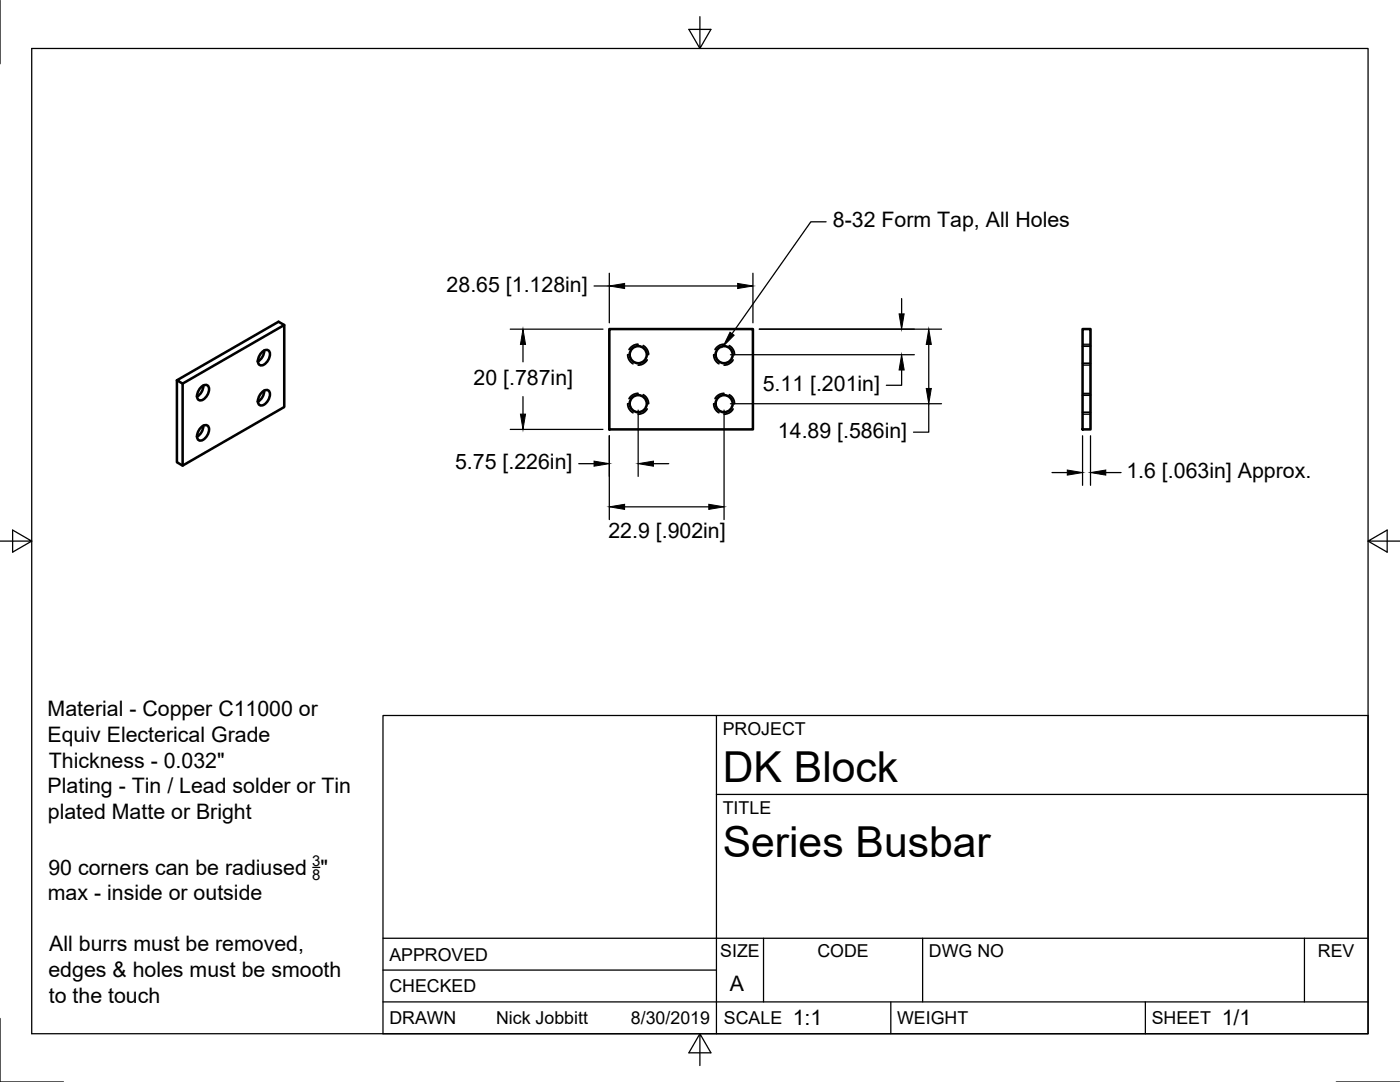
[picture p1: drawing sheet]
<svg xmlns="http://www.w3.org/2000/svg" width="279mm" height="216mm" viewBox="0 0 279 216" stroke-linecap="round" stroke-linejoin="round" font-family="sans-serif">
<!-- layer: Visible -->
<g fill="none" stroke="#000" stroke-width=".51">
<path d="M36.4 76.5v16.4M40.1 77.2a.88 .88 0 0 1 1.6 0 2.22 2.22 0 0 1-1.9 2.7 1.47 1.47 0 0 1 0-2.3zM40.6 76.9a2.62 2.62 0 0 1-1.3 2.2M52.3 70.3a.88 .88 0 0 1 1.5 0 2.22 2.22 0 0 1-1.8 2.6 1.47 1.47 0 0 1 0-2.3zM52.3 78.3a.88 .88 0 0 1 1.5 0 2.22 2.22 0 0 1-1.8 2.6 1.47 1.47 0 0 1 0-2.2zM52.7 69.9a2.62 2.62 0 0 1-1.2 2.2M52.7 77.9a2.62 2.62 0 0 1-1.2 2.3M56.7 64.9l-20.3 11.6-1.1-.6 20.3-11.7 1.1 .7v16.3l-20.3 11.7-1.1-.7v-16.3M121.6 65.7h28.7v20h-28.7zM216 65.7h1.6v20h-1.6zM40.1 85.3a.88 .88 0 0 1 1.6 0 2.22 2.22 0 0 1-1.9 2.6 1.47 1.47 0 0 1 0-2.2zM40.6 84.9a2.62 2.62 0 0 1-1.3 2.2"/>
<circle cx="127.4" cy="70.8" r="1.7"/>
<circle cx="144.5" cy="70.8" r="1.7"/>
<circle cx="127.4" cy="80.5" r="1.7"/>
<circle cx="144.5" cy="80.5" r="1.7"/>
</g>
<!-- layer: Hidden -->
<g fill="none" stroke="#000" stroke-width=".36">
<path d="M125.3 70.8a2.09 2.09 0 0 0 1 1.8M127.3 78.5h-.4a2.04 2.04 0 0 0-1.4 1M127.3 68.7a2.23 2.23 0 0 0-1.8 1M128.4 78.8a2.09 2.09 0 0 1 1 1.8M128.4 69l.8 .8 .2 1M129.2 71.8l-.8 .8-1 .3M142.4 70.8l.1 .4a1.95 1.95 0 0 0 1 1.4M144.5 78.5h-.5a1.95 1.95 0 0 0-1.3 1M144.5 68.7h-.1a2.13 2.13 0 0 0-1.7 1M145.5 78.8a1.97 1.97 0 0 1 1.1 1.8M145.5 69a2.03 2.03 0 0 1 1.1 1.8M146.3 71.8l-.8 .8-1 .3"/>
<path d="M216 78.8h1.6M216 72.5h1.6M216 69.1h1.6M125.3 80.6a2.09 2.09 0 0 0 1 1.8M129.2 81.6l-.2 .3a1.93 1.93 0 0 1-1.6 .7M142.4 80.6a2.02 2.02 0 0 0 1.1 1.8M146.3 81.6a1.96 1.96 0 0 1-1.8 1M216 82.3h1.6"/>
</g>
<!-- layer: Hidden Narrow -->
<path d="M216 78.5h1.6M216 72.9h1.6M216 68.7h1.6M216 82.7h1.6" fill="none" stroke="#000" stroke-width=".25"/>
<!-- layer: Border -->
<path d="M0 0v12.7M6.3 9.7h266.7v196.6h-266.7zM139.7 3.3v6.4l2.2-3.8h-4.4l2.2 3.8M0 108h6.3l-3.8-2.2v4.4l3.8-2.2M273 108l3.8 2.2v-4.4l-3.8 2.2h6.4M0 203.2v12.7h12.7M139.7 206.3l-2.2 3.8h4.4l-2.2-3.8v6.3M266.7 215.9h12.7" fill="none" stroke="#000" stroke-width=".25"/>
<!-- layer: Titleblock -->
<path d="M76.4 142.8h196.6v63.5h-196.6zM143 158.5h130M143 142.8v63.5M76.4 199.9h196.6M76.4 193.6h66.6M76.4 187.2h196.6M152.4 187.2v12.7M177.8 199.9v6.4M184.1 187.2v12.7M228.6 199.9v6.4M260.3 187.2v12.7" fill="none" stroke="#000" stroke-width=".25"/>
<!-- layer: Dimensions -->
<g fill="none" stroke="#000" stroke-width=".25">
<path d="M118.6 57.1h3M121.6 54.5v9.9M124.7 57.1h22.5M150.3 54.5v9.9M179.9 59.6v3M101.8 65.7h18.5M104.4 68.7v3.5M104.4 79.1v3.5M145.8 70.8h36.7M151.5 65.7h36.4M179.9 73.8v3.1h-3M185.4 68.7v8.8"/>
<path d="M101.8 85.7h18.5M115.5 92.5h3.1M121.6 87v16.7M127.4 81.8v13.3M130.4 92.5h3.1M144.5 81.8v21.9M145.8 80.6h42.1M185.4 80.6v5.6h-3.1M210 94.3h3M216 87v9.8M217.6 87v9.8M220.7 94.3h3"/>
<path d="M124.7 101.1h16.8"/>
</g>
<g fill="#000" stroke="#000" stroke-width=".2">
<path d="M121.6 57.1l3.1-.5v1zM147.2 56.6l3.1 .5-3.1 .5zM104.4 65.7l.5 3h-1zM179.4 62.6h1l-.5 3.1zM179.9 70.8l.5 3h-1zM185.4 65.7l.5 3h-1.1zM184.8 77.5h1.1l-.5 3.1zM103.9 82.6h1l-.5 3.1zM118.6 92l3 .5-3 .5zM127.4 92.5l3-.5v1zM213 93.8l3 .5-3 .5zM217.6 94.3l3.1-.5v1z"/>
<path d="M121.6 101.1l3.1-.5v1zM141.5 100.6l3 .5-3 .5z"/>
</g>
<!-- layer: Annotations -->
<path d="M145.7 66.3l.8 .6-2.2 2.2z" fill="#000" stroke="#000" stroke-width=".2"/>
<path d="M164.9 44.3h-3.1l-15.7 22.3M62.4 173.1h1.4" fill="none" stroke="#000" stroke-width=".25"/>
<g font-size="8.5">
<text x="144.3" y="156">DK Block</text>
<text x="144.3" y="171">Series Busbar</text>
</g>
<g font-size="4.3">
<text x="166.2" y="45.4">8-32 Form Tap, All Holes</text>
<text x="89.1" y="58.2">28.65 [1.128in]</text>
<text x="94.5" y="76.8">20 [.787in]</text>
<text x="152.2" y="78">5.11 [.201in]</text>
<text x="155.3" y="87.3">14.89 [.586in]</text>
<text x="90.8" y="93.6">5.75 [.226in]</text>
<text x="224.8" y="95.4">1.6 [.063in] Approx.</text>
<text x="121.4" y="107.3">22.9 [.902in]</text>
<text x="9.5" y="143">Material - Copper C11000 or</text>
<text x="9.5" y="148.1">Equiv Electerical Grade</text>
<text x="9.7" y="153.2">Thickness - 0.032&quot;</text>
<text x="9.5" y="158.3">Plating - Tin / Lead solder or Tin</text>
<text x="9.5" y="163.4">plated Matte or Bright</text>
<text x="9.5" y="179.7">max - inside or outside</text>
<text x="9.7" y="174.6">90 corners can be radiused &quot;</text>
<text x="9.8" y="189.8">All burrs must be removed,</text>
<text x="9.7" y="194.9">edges &amp; holes must be smooth</text>
<text x="145.7" y="197.7">A</text>
<text x="9.8" y="200">to the touch</text>
<text x="158.2" y="204.6">1:1</text>
<text x="243.8" y="204.6">1/1</text>
</g>
<g font-size="3.5">
<text x="144.3" y="146.6">PROJECT</text>
<text x="144.3" y="162.3">TITLE</text>
<text x="77.7" y="191.7">APPROVED</text>
<text x="143.7" y="191">SIZE</text>
<text x="163.1" y="191">CODE</text>
<text x="185.4" y="191">DWG NO</text>
<text x="263" y="191">REV</text>
<text x="77.7" y="198">CHECKED</text>
<text x="77.7" y="204.4">DRAWN</text>
<text x="99" y="204.4">Nick Jobbitt</text>
<text x="125.9" y="204.4">8/30/2019</text>
<text x="144.5" y="204.4">SCALE</text>
<text x="179" y="204.4">WEIGHT</text>
<text x="229.8" y="204.4">SHEET</text>
</g>
<g font-size="3">
<text x="62.3" y="172.7">3</text>
<text x="62.3" y="175.6">8</text>
</g>
</svg>
